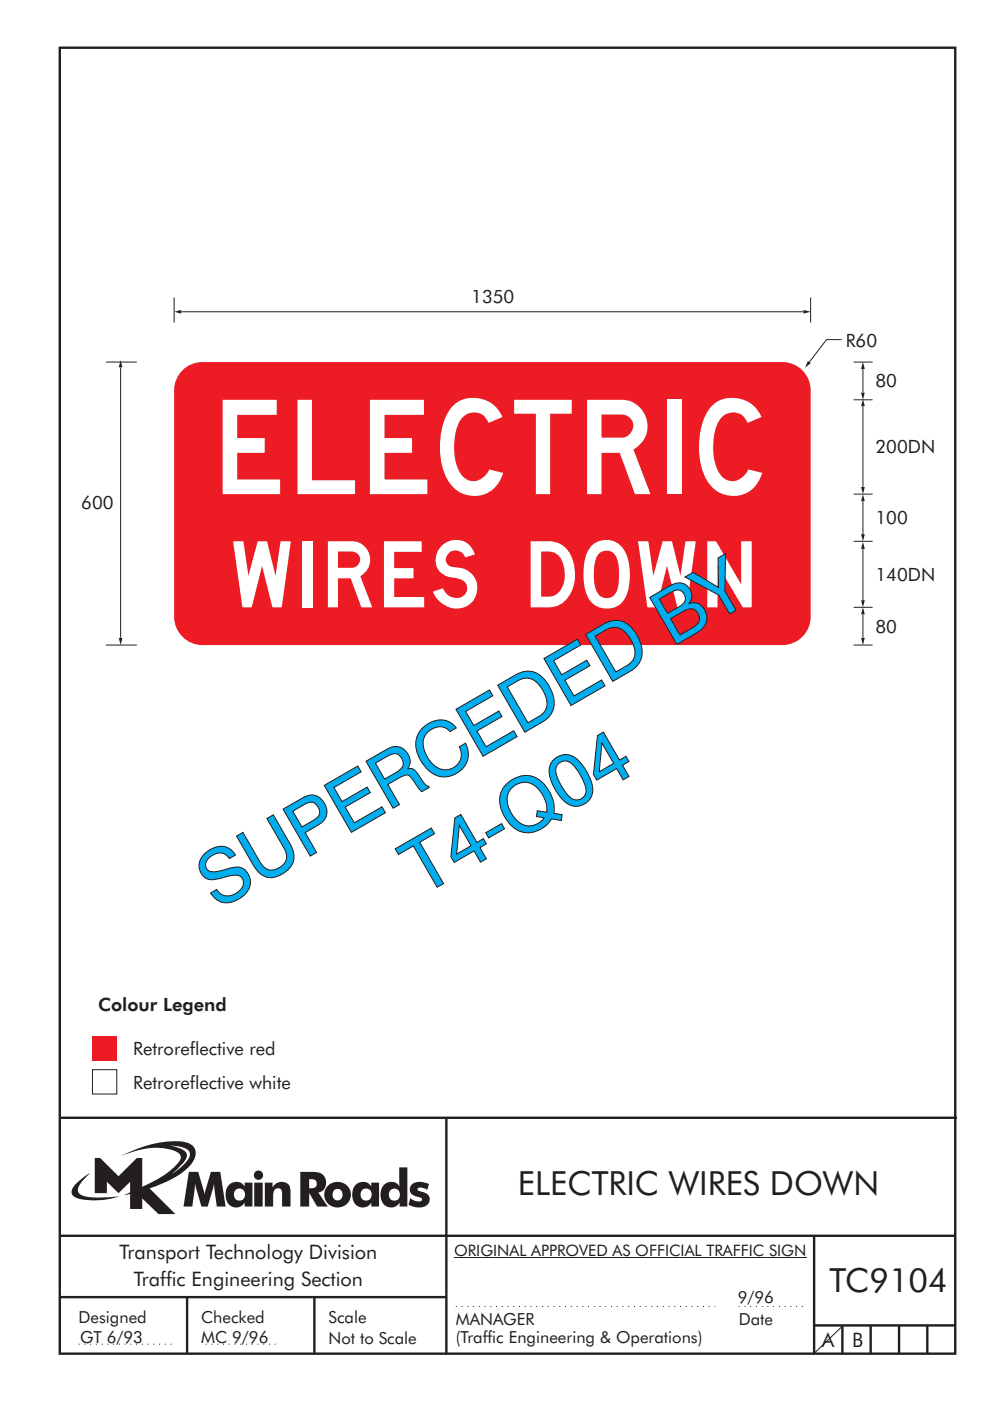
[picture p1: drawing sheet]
<svg xmlns="http://www.w3.org/2000/svg" width="210mm" height="297mm" viewBox="0 0 210 297" stroke-linecap="round" stroke-linejoin="round" font-family="sans-serif">
<g fill="none" stroke="#231f20" stroke-width=".51">
<path d="M12.7 10.1h189.9v276.9h-189.9zM12.7 237h190.3M94.7 236.9v50.1M12.7 262h190M12.7 275h82M39.7 275v12M66.7 275v12M172.7 262v25M172.7 281h30M178.7 281v6M184.7 281v6M190.7 281v6"/>
<path d="M196.7 281v6"/>
</g>
<path d="M96.7 277h55M156.7 277h14M16.7 285h20.3M43.6 285h15.1" fill="none" stroke="#231f20" stroke-width=".21" stroke-dasharray=".2 1" stroke-linecap="butt"/>
<path d="M19.6 226.8h5.2v5.2h-5.2z" fill-rule="evenodd" fill="#fff" stroke="#231f20" stroke-width=".21"/>
<path d="M19.6 219.6h5.2v5.2h-5.2z" fill="#ed1c24"/>
<path d="M36.1 242.9a5.8 5.8 0 0 1 3.9 1 1.58 1.58 0 0 1-.2 2.1l-1.1 1.2-2.3 1.8 .9-.9a6.5 6.5 0 0 0 2.3-3.2 2.43 2.43 0 0 0-2.2-1.7zM20.1 245.5v7.5h2.6v-2.4l2.4 2.4 2.5-2.4v2.2l-1.4 .6 1.4-.3v3.2h2.6v-2.2l3.4 3.3h3.6l-5.5-5.4a20.1 20.1 0 0 0 8.7-5 3.1 3.1 0 0 0 .7-3.8 3.8 3.8 0 0 0-3-1.2 25.1 25.1 0 0 0-12.4 3.1 16.1 16.1 0 0 1 11.1-1.2 1.56 1.56 0 0 1 1.4 2 17.9 17.9 0 0 1-8 5.7v-6.1h-1.2l-3.9 3.9-3.9-3.9zM16.2 250.9a1.82 1.82 0 0 0-.7 2.7 9.9 9.9 0 0 0 5.8 .9l2-.3 2-.6a22.2 22.2 0 0 1-7.7-.1 1.33 1.33 0 0 1-.8-2.2l1-1.2 1.3-1.4-1.4 .9zM65.6 250a1.13 1.13 0 0 1 1.2 .2 1.13 1.13 0 0 1 .3 1.2 1.26 1.26 0 0 1-1.5 .5zM63.7 248.5v7.3h1.9v-2.9l1.7 2.9h2.2l-2-2.9a2.25 2.25 0 0 0 1.6-2.7 2.25 2.25 0 0 0-2.6-1.7zM68.9 253.3a2.79 2.79 0 0 0 5.5 0 2.79 2.79 0 0 0-5.5 0zM70.9 252.3a1.15 1.15 0 0 1 1.8 1 1.15 1.15 0 0 1-1.8 1 1.46 1.46 0 0 1 0-2zM75.5 251.1a3.2 3.2 0 0 0 .4 4.7 2.13 2.13 0 0 0 2.9-.8v.8h1.6v-5.1h-1.7v.9a2.07 2.07 0 0 0-3.2-.5zM76.9 252.2a1.23 1.23 0 0 1 1.7 .3 1.23 1.23 0 0 1-.2 1.7 1.23 1.23 0 0 1-1.7-.1 1.55 1.55 0 0 1 .2-1.9zM84.7 247.5v4.1a2.16 2.16 0 0 0-2.3-1 2.16 2.16 0 0 0-1.6 2 2.52 2.52 0 0 0 2.6 3.4 2.11 2.11 0 0 0 1.4-1v.8h1.6v-8.3zM82.9 252.2a1.24 1.24 0 0 1 1.9 1.1 1.24 1.24 0 0 1-1.9 1 1.48 1.48 0 0 1 0-2.1zM87.4 251a1.52 1.52 0 0 0-.4 1.7 1.52 1.52 0 0 0 1.4 1 .82 .82 0 0 1 1.1 .8 2.07 2.07 0 0 1-2.5-.5l-.4 1.4a3.8 3.8 0 0 0 4 .1 1.56 1.56 0 0 0 .5-1.7 1.56 1.56 0 0 0-1.4-1.1 1.24 1.24 0 0 1-1.2-.5 1.21 1.21 0 0 1 1.7-.1l.4 .2 .4-1.3a3.7 3.7 0 0 0-3.6 0zM40.1 248.5l-1.2 7.3h1.9l.6-4.8 1.3 4.8h1.4l1.3-4.8 .6 4.8h1.9l-1.2-7.3h-2l-1.3 4.8-1.4-4.8zM48.7 251.1a3.2 3.2 0 0 0 .4 4.7 2.13 2.13 0 0 0 2.8-.8v.8h1.6v-5.1h-1.6v.9a2.07 2.07 0 0 0-3.2-.5zM50.1 252.2a1.23 1.23 0 0 1 1.6 .3 1.23 1.23 0 0 1-.2 1.7 1.23 1.23 0 0 1-1.7-.1 1.55 1.55 0 0 1 .3-1.9zM53.9 250.7v5.1h1.8v-5.1zM53.8 249.2a1 1 0 0 0 2 0 1 1 0 0 0-2 0zM56.2 250.7v5.1h1.7a5.4 5.4 0 0 1 .4-3.6 .91 .91 0 0 1 1.1-.2 .91 .91 0 0 1 .4 1.1v2.7h1.8v-2.9a2 2 0 0 0-1.4-2.3 2 2 0 0 0-2.4 1.2v-1.1z" fill-rule="evenodd" fill="#231f20"/>
<path d="M96.3 266.7h74.7M178.6 281.2l-5.8 5.6" fill="none" stroke="#231f20" stroke-width=".21"/>
<path d="M38.7 78.5a6 6 0 0 1 4.2-1.7h123.1a6 6 0 0 1 5.9 5.9v48.1a6 6 0 0 1-5.9 6h-123.1a6 6 0 0 1-6-6v-48.1a6 6 0 0 1 1.8-4.2z" fill-rule="evenodd" fill="#ed1c24"/>
<path d="M38.5 66.1h131.9" fill="none" stroke="#231f20" stroke-width=".21"/>
<g fill="#231f20">
<path d="M36.9 66.1l1.5-.4v.8z"/>
<path d="M170.4 65.7l1.5 .4-1.5 .4z"/>
</g>
<path d="M36.9 63.1v5.3M171.9 63.1v5.3M178.5 72h-3.2l-3.6 4.7" fill="none" stroke="#231f20" stroke-width=".21"/>
<path d="M171.4 76.5l.6 .5-1.2 1z" fill="#231f20"/>
<path d="M183 130.3v4.9" fill="none" stroke="#231f20" stroke-width=".21"/>
<g fill="#231f20">
<path d="M183 128.7l.4 1.5h-.8z"/>
<path d="M182.6 135.3h.8l-.4 1.5z"/>
</g>
<path d="M183 78.3v4.9" fill="none" stroke="#231f20" stroke-width=".21"/>
<g fill="#231f20">
<path d="M183 76.7l.4 1.5h-.8z"/>
<path d="M182.6 83.3h.8l-.4 1.5z"/>
</g>
<path d="M183 116.4v10.8" fill="none" stroke="#231f20" stroke-width=".21"/>
<g fill="#231f20">
<path d="M183 114.9l.4 1.5h-.8z"/>
<path d="M182.6 127.3h.8l-.4 1.5z"/>
</g>
<path d="M183 106.3v6.9" fill="none" stroke="#231f20" stroke-width=".21"/>
<g fill="#231f20">
<path d="M183 104.8l.4 1.5h-.8z"/>
<path d="M182.6 113.3h.8l-.4 1.5z"/>
</g>
<path d="M183 86.2v17" fill="none" stroke="#231f20" stroke-width=".21"/>
<g fill="#231f20">
<path d="M183 84.6l.4 1.5h-.8z"/>
<path d="M182.6 103.3h.8l-.4 1.5z"/>
</g>
<path d="M22.5 76.8h6.5M25.6 77.9v57.3M181.1 76.8h4M181.1 84.8h4M181.1 114.8h4M181.1 104.8h4M22.5 136.8h6.5M181.1 136.8h4M181.1 128.8h4" fill="none" stroke="#231f20" stroke-width=".21"/>
<g fill="#231f20">
<path d="M25.6 76.4l.4 1.5h-.8z"/>
<path d="M25.2 135.3h.8l-.4 1.5z"/>
</g>
<text font-size="20" fill="#fff" x="47.2" y="104.8">ELECTRIC</text>
<g font-size="16" fill="#00aeef">
<text x="89.5" y="190" transform="rotate(-30 89.5 190)">T4-Q04</text>
<text x="46" y="193" transform="rotate(-30 46 193)">SUPERCEDED BY</text>
</g>
<text font-size="14" fill="#fff" x="49.4" y="128.8">WIRES DOWN</text>
<g font-size="7.1" fill="#231f20">
<text x="109.8" y="253.3">ELECTRIC WIRES DOWN</text>
<text x="176" y="274">TC9104</text>
</g>
<g font-size="4.2" fill="#231f20">
<text x="25.3" y="267">Transport Technology Division</text>
<text x="28.4" y="272.6">Traffic Engineering Section</text>
<text x="174.3" y="285.6">A</text>
<text x="180.7" y="285.6">B</text>
</g>
<g font-size="3.9" fill="#231f20">
<text x="99.9" y="64.2">1350</text>
<text x="179.4" y="73.5">R60</text>
<text x="185.7" y="82.1">80</text>
<text x="185.7" y="96.1">200DN</text>
<text x="17.2" y="108">600</text>
<text x="185.7" y="111.1">100</text>
<text x="185.7" y="123.2">140DN</text>
<text x="185.7" y="134.1">80</text>
<text x="20.8" y="214.4">Colour Legend</text>
<text x="28.3" y="223.6">Retroreflective red</text>
<text x="28.3" y="230.8">Retroreflective white</text>
</g>
<g font-size="3.5" fill="#231f20">
<text x="16.7" y="280.5">Designed</text>
<text x="42.7" y="280.5">Checked</text>
<text x="69.7" y="280.5">Scale</text>
<text x="96.7" y="281">MANAGER</text>
<text x="156.5" y="276.3">9/96</text>
<text x="156.7" y="281">Date</text>
<text x="17" y="284.8">GT 6/93</text>
<text x="42.7" y="284.8">MC 9/96</text>
<text x="69.7" y="285">Not to Scale</text>
<text x="96.7" y="284.7">(Traffic Engineering &amp; Operations)</text>
</g>
<text font-size="3.4" fill="#231f20" x="96.3" y="266.3">ORIGINAL APPROVED AS OFFICIAL TRAFFIC SIGN</text>
</svg>
